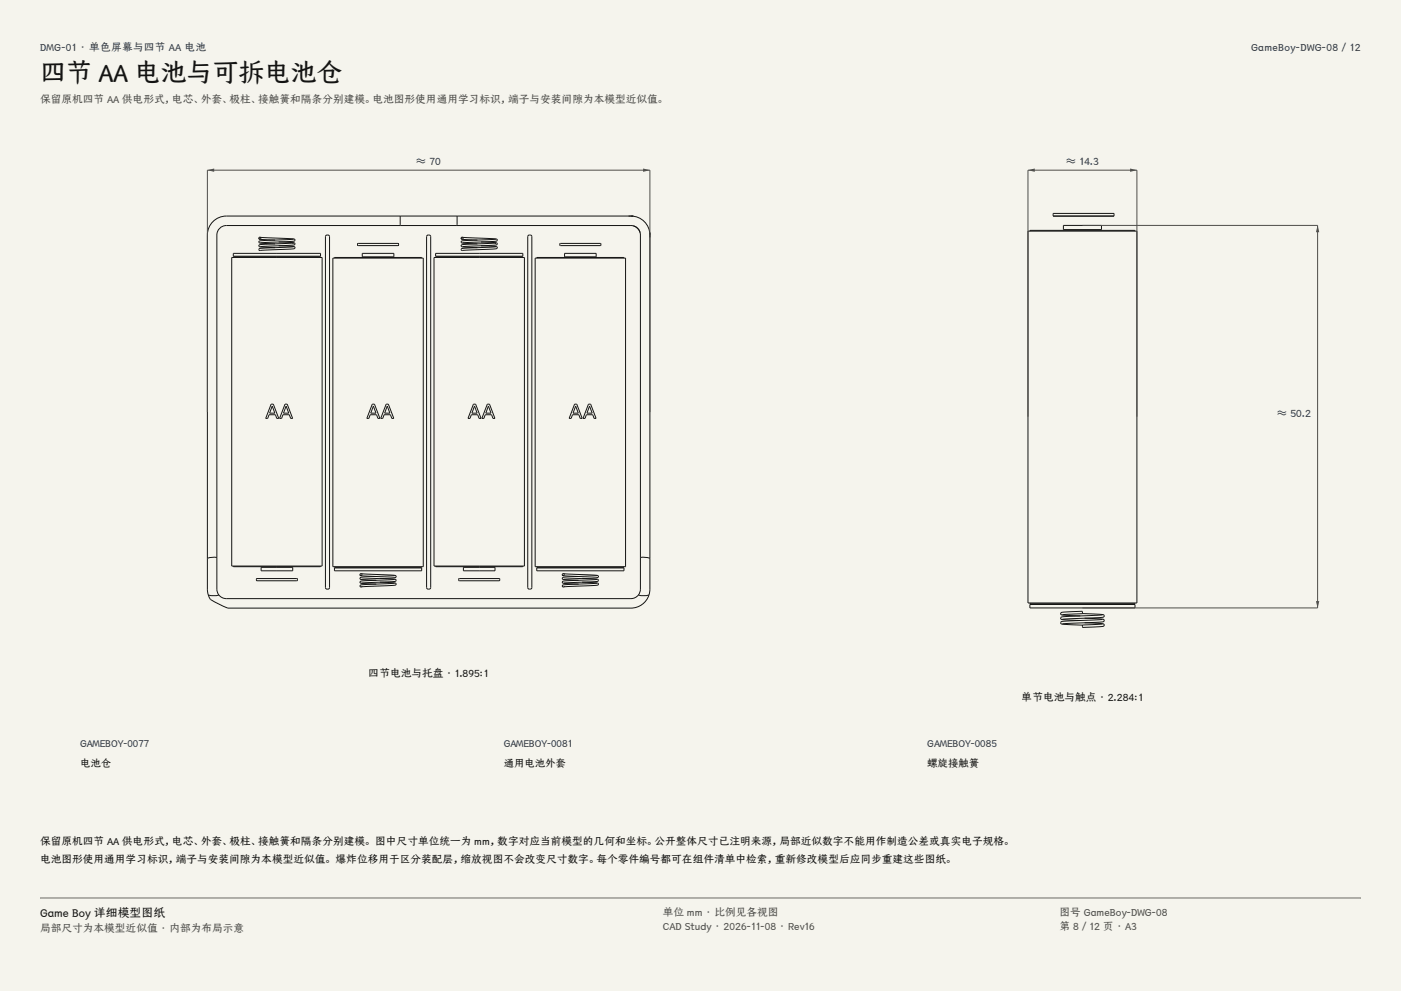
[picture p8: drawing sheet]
<svg xmlns="http://www.w3.org/2000/svg" width="420mm" height="297mm" viewBox="0 0 420 297" stroke-linecap="round" stroke-linejoin="round" font-family="sans-serif">
<g fill="#f5f4ed">
<path d="M0 0h420v297h-420z"/>
<path d="M12 12h396v275h-396z"/>
</g>
<g fill="none" stroke="#141413" stroke-width=".3">
<path d="M69.5 77.2h27.1v92.4h-27.1zM69.9 75.9h26.2v.9h-26.2zM70 77.2v-.2h26.1v.2M77.6 71.4a1.33 1.33 0 0 0 1.5 .4l3.4 .2M78 72.3h.1M78 73.9h.1M78 72.8h.1M78 71.1l5.9 .3a11 11 0 0 1 4.5 .5 .68 .68 0 0 1-1 .5l-9.4 .4M83.6 72.5l2.8 .1a1.91 1.91 0 0 1 2 .5v.1a19.9 19.9 0 0 1-6.5 .5l-3.9 .2M83.6 73.7l4.7 .3a.39 .39 0 0 1 0 .5 .39 .39 0 0 1-.5 .1l-9.8 .5M87.8 73.1l.2-.3-10.2 .6a.38 .38 0 0 0-.1 .5 .38 .38 0 0 0 .5 .1l4.3 .2M88 72.2h.1"/>
<path d="M88 74.5h.1M88 71.7l-9.9 .5a.41 .41 0 0 0-.5 .4 .41 .41 0 0 0 .6 .3l4.3 .2M88 74l-10.1 .5a.31 .31 0 0 0-.3 .4 .31 .31 0 0 0 .4 .2M97.6 70.7l.7-.3 .5 .5v105.2l-.5 .5-.5-.1-.2-.4zM99.8 77.4h27.1v92.4h-27.1zM100.3 77.4v-.2h26.1v.2M107.2 73l12.1-.1 .2 .5-.2 .2h-11.9zM108.6 75.9h9.5v1.1h-9.5zM120 64.7v2.9M127.9 70.7l.7-.3 .5 .5v105.2l-.5 .5-.5-.1-.2-.4zM130.1 77.2h27.1v92.4h-27.1zM130.6 75.9h26.1v.9h-26.1z"/>
<path d="M130.6 77.2v-.2h26.1v.2M137 64.7v2.9M138.2 71.4a1.33 1.33 0 0 0 1.5 .4l3.4 .2M138.7 72.3h.1M138.7 73.9h.1M138.7 72.8h.1M138.7 71.1l5.8 .3a11 11 0 0 1 4.6 .5 .68 .68 0 0 1-1 .5l-9.4 .4M144.2 72.5l2.9 .1a1.91 1.91 0 0 1 2 .5v.1a19.9 19.9 0 0 1-6.5 .5l-3.9 .2M144.2 73.7l4.7 .3a.39 .39 0 0 1 .1 .5 .39 .39 0 0 1-.5 .1l-9.8 .5M148.5 73.1l.2-.3-10.3 .6a.38 .38 0 0 0-.1 .5 .38 .38 0 0 0 .5 .1l4.3 .2M148.7 72.2h.1M148.7 74.5h.1"/>
<path d="M148.7 71.7l-9.9 .5a.41 .41 0 0 0-.6 .4 .41 .41 0 0 0 .7 .3l4.2 .2M148.7 74l-10.2 .5a.31 .31 0 0 0-.2 .4 .31 .31 0 0 0 .4 .2M158.3 70.7l.7-.3 .4 .5v105.2l-.4 .5-.6-.1-.2-.4zM160.4 77.4h27.1v92.4h-27.1zM160.9 77.4v-.2h26.1v.2M167.9 73l12.1-.1 .1 .5-.1 .2h-12zM169.2 75.9h9.5v1.1h-9.5zM188.4 64.7h.7M189.1 64.7l.8 .1h-.6M189.1 64.7a5.7 5.7 0 0 1 5.7 5.7M189.1 64.7h-121.2a5.7 5.7 0 0 0-5.7 5.7v106.2l.2 1.7M189.1 64.7l.1 .1"/>
<path d="M189.9 67.7l1.3 .7 .7 1.3M194.8 70.3v-.6v.7M194.8 70.3v.1M194.8 70.4v.8M194.8 70.4v106.2l-.2 1.7M81.3 121.1h.6l1.7 4.3h-.6l-.4-1.1h-2l-.3 1.1h-.6zM81.6 121.7l.8 2.1h-1.6zM85.4 121.1h.7l1.6 4.3h-.6l-.4-1.1h-1.9l-.4 1.1h-.6zM85.8 121.7l.8 2.1h-1.6zM111.6 121.1h.7l1.6 4.3h-.6l-.4-1.1h-1.9l-.4 1.1h-.6zM111.9 121.7l.8 2.1h-1.6zM115.8 121.1h.6l1.7 4.3h-.6l-.4-1.1h-2l-.4 1.1h-.6z"/>
<path d="M116.1 121.7l.8 2.1h-1.6zM141.9 121.1h.7l1.6 4.3h-.6l-.4-1.1h-1.9l-.4 1.1h-.6zM142.3 121.7l.7 2.1h-1.5zM146.1 121.1h.6l1.7 4.3h-.6l-.4-1.1h-1.9l-.4 1.1h-.6zM146.4 121.7l.8 2.1h-1.6zM172.2 121.1h.7l1.6 4.3h-.6l-.4-1.1h-1.9l-.4 1.1h-.6zM172.6 121.7l.8 2.1h-1.6zM176.4 121.1h.7l1.6 4.3h-.6l-.4-1.1h-1.9l-.4 1.1h-.6zM176.7 121.7l.8 2.1h-1.5zM62.4 178.3l.3 .7a5.9 5.9 0 0 0 2.9 2.1l2.7 1.1h120.8a5.7 5.7 0 0 0 5.5-3.9M62.4 178.3l1.6 .3 1.6-.3M65 167.1l-1.4-.1-1.4 .3"/>
<path d="M65.6 178.3l-.4-.6-.2-1.1v-106.2a2.84 2.84 0 0 1 2.9-2.8h121.2a2.84 2.84 0 0 1 2.9 2.8v106.2l-.2 1.1-.4 .6M65.6 178.3l1.3 .9 1 .2h121.2l1-.2 1.3-.9M70 169.6v.2h26.1v-.2M76.9 173.4h12.1l.2 .5-.2 .2h-12zM78.3 170h9.5v1.1h-9.5zM100.3 170.2h26.1v.9h-26.1zM100.3 169.8v.2h26.1v-.2M107.9 172.2l.6 .4 4.3 .2M108.3 174.2h.1M108.3 173.1h.1M108.3 174.7h.1M108.4 171.9l8.6 .4a1.58 1.58 0 0 1 1.8 .5l-.2 .3-.6 .1-9.7 .4"/>
<path d="M108.5 175.6l-.2 .3M113.9 174.5l3.4 .1a1.11 1.11 0 0 1 1.4 .5 12.5 12.5 0 0 1-5.2 .5l-5.2 .3M113.9 173.3l4.1 .2a.48 .48 0 0 1 .5 .1 .48 .48 0 0 1 .2 .5l-1.1 .2-9.3 .4M118.3 173.6l-9.2 .5a.69 .69 0 0 0-1.1 .6l4.8 .3M118.3 172.5l-3.9 .2a22.5 22.5 0 0 0-6.4 .5v.3l.3 .2 4.5 .2M118.3 172.5h.1M118.3 174.8l-9 .4a.98 .98 0 0 0-1.3 .6l.4 .1M118.3 174.8h.1M130.6 169.6v.2h26.1v-.2M137.6 173.4h12l.2 .5-.2 .2h-11.9zM138.9 170h9.5v1.1h-9.5zM160.9 170.2h26.2v.9h-26.2z"/>
<path d="M160.9 169.8v.2h26.1v-.2M168.6 172.2l.5 .4 4.3 .2M169 174.2h.1M169 173.1h.1M169 174.7h.1M169 171.9l8.6 .4a1.58 1.58 0 0 1 1.8 .5l-.2 .3-.5 .1-9.7 .4M169.2 175.6l-.2 .3M174.5 174.5l3.4 .1a1.11 1.11 0 0 1 1.5 .5 12.5 12.5 0 0 1-5.3 .5l-5.1 .3M174.5 173.3l4.1 .2a.48 .48 0 0 1 .6 .1 .48 .48 0 0 1 .2 .5l-1.2 .2-9.2 .4M179 174.8l-9 .4a.98 .98 0 0 0-1.4 .6l.4 .1M179 173.6l-9.3 .5a.69 .69 0 0 0-1.1 .6l4.8 .3M179 172.5l-3.9 .2a22.5 22.5 0 0 0-6.5 .5v.3l.3 .2 4.5 .2"/>
<path d="M179 174.8h.1M179 172.5h.1M192 167.1l1.4-.1 1.4 .3M194.6 178.3l-1.6 .3-1.6-.3"/>
<circle cx="77.9" cy="71.4" r=".3"/>
<circle cx="138.5" cy="71.4" r=".3"/>
<circle cx="108.2" cy="172.2" r=".3"/>
<circle cx="168.9" cy="172.2" r=".3"/>
</g>
<path d="M62.2 123.5v-72.5h132.6v72.5" fill="none" stroke="#504e49" stroke-width=".3"/>
<g fill="#504e49">
<path d="M62.2 51l2-.5v1z"/>
<path d="M192.8 50.5l2 .5-2 .5z"/>
</g>
<g fill="none" stroke="#141413" stroke-width=".3">
<path d="M308.2 69.3h32.6v111.4h-32.6zM308.8 69.3v-.3h31.4v.3M315.7 64h18.3v.8h-18.3zM318.8 67.6h11.4v1.2h-11.4zM308.7 181.2h31.6v1h-31.6zM308.8 180.7v.2h31.4v-.2M318.5 186.3h.1M318.5 183.6h.1M324.5 183.9l5.4 .2a.8 .8 0 0 1 1.1 .7l-1.1 .3-11.4 .5M324.5 183.9v-.6a21.1 21.1 0 0 0-6.5 .4 .57 .57 0 0 0 .2 .6 .57 .57 0 0 0 .7 .1l4.9 .2M324.5 183.9l-6 .3M325.2 185.3l4.6 .2a.79 .79 0 0 1 1.2 .7l-1.1 .2-11.4 .6"/>
<path d="M325.2 186.6l4.1 .2a1.26 1.26 0 0 1 1.7 .7l-.8 .3-5.7 .2v-.7l6-.3M330.5 185.6l-10.9 .5a1.23 1.23 0 0 0-1.6 .6l.8 .4 5.7 .3M330.5 184.3l-11.1 .5a1.08 1.08 0 0 0-1.4 .6l.8 .3 5 .3M330.5 184.3h.1"/>
</g>
<path d="M308.2 124.9v-73.9h32.6v73.9" fill="none" stroke="#504e49" stroke-width=".3"/>
<g fill="#504e49">
<path d="M308.2 51l2-.5v1z"/>
<path d="M338.8 50.5l2 .5-2 .5z"/>
</g>
<path d="M324.5 67.6h70.5v114.6h-70.5" fill="none" stroke="#504e49" stroke-width=".3"/>
<g fill="#504e49">
<path d="M395 67.6l.5 2h-1z"/>
<path d="M394.5 180.2h1l-.5 2z"/>
</g>
<path d="M12 269.3h396zM12 269h396v.3h-396z" fill-rule="evenodd" fill="#504e49"/>
<text font-size="7.8" fill="#141413" x="12" y="24.7">四节 AA 电池与可拆电池仓</text>
<text font-size="3.5" fill="#141413" x="12" y="274.9">Game Boy 详细模型图纸</text>
<g font-size="3.2" fill="#1b365d">
<text x="12" y="15.3">DMG-01 · 单色屏幕与四节 AA 电池</text>
<text x="375.1" y="15.3">GameBoy-DWG-08 / 12</text>
<text x="124.8" y="49.4">≈ 70</text>
<text x="319.6" y="49.4">≈ 14.3</text>
<text x="382.9" y="124.9">≈ 50.2</text>
</g>
<g font-size="3.2" fill="#504e49">
<text x="12" y="30.9">保留原机四节 AA 供电形式，电芯、外套、极柱、接触簧和隔条分别建模。电池图形使用通用学习标识，端子与安装间隙为本模型近似值。</text>
<text x="198.7" y="274.5">单位 mm · 比例见各视图</text>
<text x="317.6" y="274.5">图号 GameBoy-DWG-08</text>
<text x="12" y="279.3">局部尺寸为本模型近似值 · 内部为布局示意</text>
<text x="198.7" y="278.8">CAD Study · 2026-11-08 · Rev16</text>
<text x="317.6" y="278.8">第 8 / 12 页 · A3</text>
</g>
<g font-size="3.2" fill="#141413">
<text x="110.5" y="203">四节电池与托盘 · 1.895:1</text>
<text x="306.3" y="210">单节电池与触点 · 2.284:1</text>
<text x="12" y="253.3">保留原机四节 AA 供电形式，电芯、外套、极柱、接触簧和隔条分别建模。 图中尺寸单位统一为 mm，数字对应当前模型的几何和坐标。公开整体尺寸已注明来源，局部近似数字不能用作制造公差或真实电子规格。</text>
<text x="12" y="258.6">电池图形使用通用学习标识，端子与安装间隙为本模型近似值。 爆炸位移用于区分装配层，缩放视图不会改变尺寸数字。每个零件编号都可在组件清单中检索，重新修改模型后应同步重建这些图纸。</text>
</g>
<g font-size="3.1" fill="#1b365d">
<text x="24" y="224">GAMEBOY-0077</text>
<text x="151" y="224">GAMEBOY-0081</text>
<text x="278" y="224">GAMEBOY-0085</text>
</g>
<g font-size="3.1" fill="#141413">
<text x="24" y="230">电池仓</text>
<text x="151" y="230">通用电池外套</text>
<text x="278" y="230">螺旋接触簧</text>
</g>
</svg>
